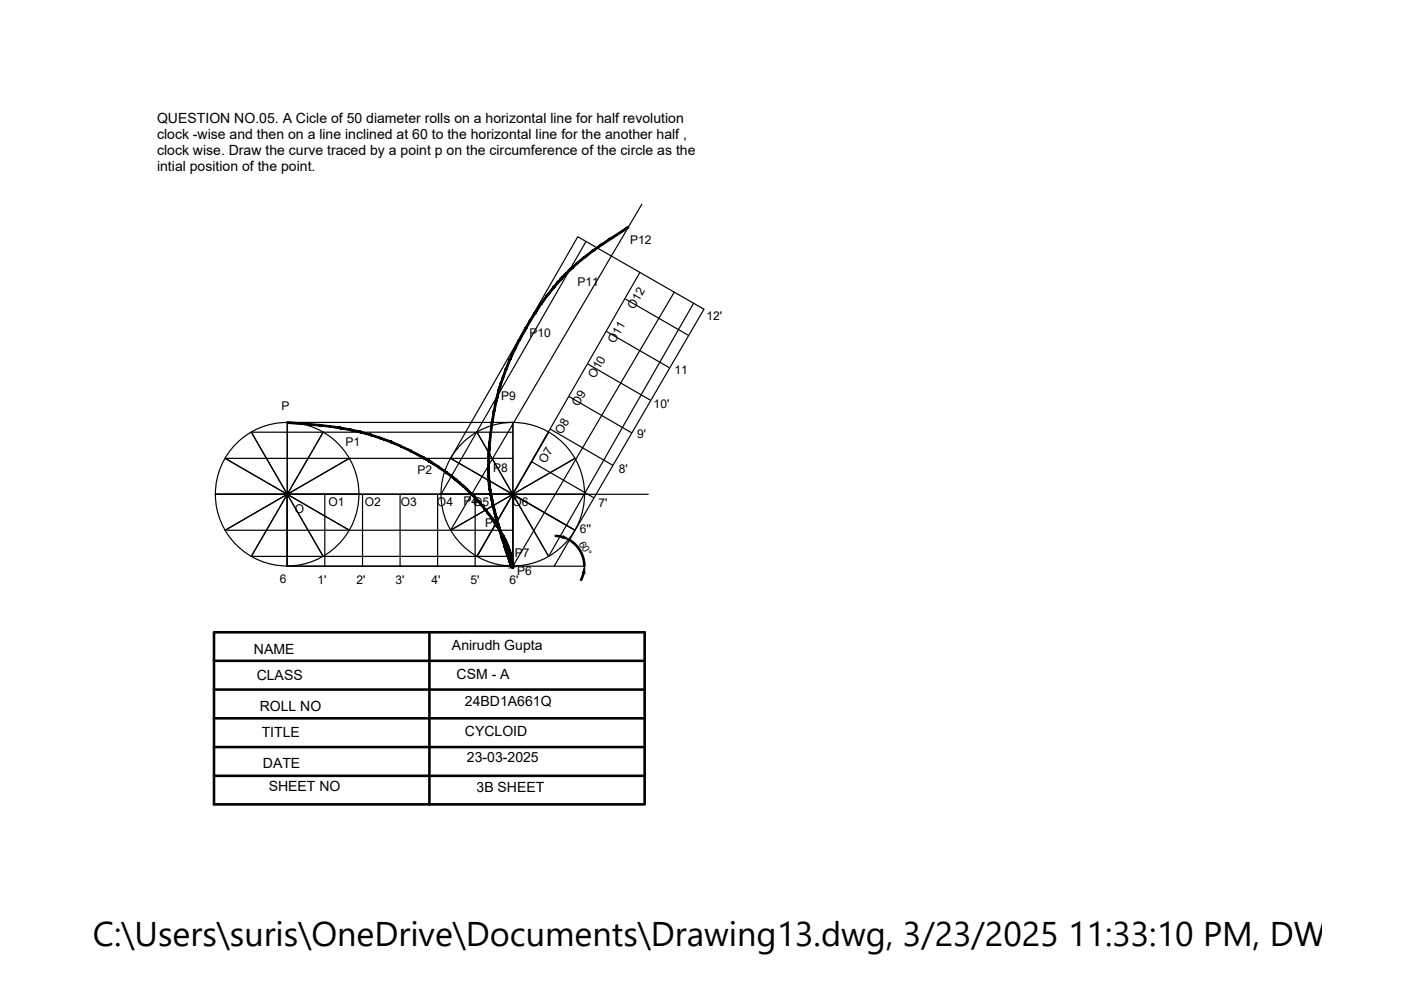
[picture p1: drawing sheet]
<svg xmlns="http://www.w3.org/2000/svg" width="297mm" height="210mm" viewBox="0 0 297 210" stroke-linecap="round" stroke-linejoin="round" font-family="sans-serif">
<!-- layer: 0 -->
<g fill="none" stroke="#000" stroke-width=".25">
<path d="M124.2 51.2l-30.7 53.6M135.7 57.8l-34.6 60.2 15.2-26.4M136.1 43.3l-40.6 69.1 26.4-15.2M124.7 77.2l13.2 7.6M128.6 70.3l13.2 7.6M132.6 63.4l13.2 7.6M142.9 62l-34.2 58M147.1 64.3l-30.8 53.7-15.2-26.4 15.2 26.4M60.9 89.6v30.4M68.5 91.6l-15.2 26.4h55.4M74.1 97.2l-26.4 15.2h61M108.7 97.2h-61l26.4 15.2"/>
<path d="M108.7 91.6h-55.4l15.2 26.4M112.7 97.9l13.2 7.6M116.7 91l13.2 7.6M120.7 84.1l13.1 7.6M60.9 104.8v15.2h63M68.9 104.8v15.2M76.9 104.8v15.2M84.8 104.8v15.2M92.8 104.8v15.2M100.7 104.8v15.2M108.7 104.7l-63 .1h91.7M60.9 120v-30.4h47.8v30.4"/>
<path d="M60.9 120h47.8M108.7 120v-15.2l13.2 7.6-26.4-15.2 27-47 26.8 15.4-31.8 54.4"/>
<circle cx="60.9" cy="104.8" r="15.2"/>
<circle cx="108.7" cy="104.8" r="15.2"/>
</g>
<g fill="#000" stroke="#000" stroke-width=".21">
<path d="M119.5 113.6l1.3 .9-1.6-.4zM108.7 120.3h.2l-.1 .2zM108.6 120.1l.1 .2zM108.7 120.3l.1 .2h-.2zM108.6 120.1h.1v.2zM108.5 120.4l.2-.1-.1 .2zM108.7 120.1v.2zM123.9 120l.1 1.6-.5-.1z"/>
<path d="M60.9 89.4v.4h4.5zM60.9 89.8h4.5v.3zM65.4 89.8v.3l2.3-.1zM65.4 90.1l2.3-.1-.1 .3zM67.7 90l-.1 .3 2.3-.1zM67.6 90.3l2.3-.1v.4zM69.9 90.2v.4l2.3-.1zM69.9 90.6l2.3-.1-.1 .4zM72.2 90.5l-.1 .4 2.3 .1zM72.1 90.9l2.3 .1-.1 .3zM74.4 91l-.1 .3 2.2 .1zM74.3 91.3l2.2 .1-.1 .4zM76.5 91.4l-.1 .4 2.3 .3zM76.4 91.8l2.3 .3-.1 .3zM78.7 92.1l-.1 .3 2.3 .4zM78.6 92.4l2.3 .4-.1 .3zM80.9 92.8l-.1 .3 2.2 .4zM80.8 93.1l2.2 .4-.1 .4zM83 93.5l-.1 .4 2.2 .6zM82.9 93.9l2.2 .6-.2 .3zM85.1 94.5l-.2 .3 2.3 .6zM84.9 94.8l2.3 .6-.2 .3zM87.2 95.4l-.2 .3 3.1 1.3zM87 95.7l3.1 1.3-.2 .4zM90.1 97l-.2 .4 1.2 .2zM89.9 97.4l1.2 .2-.2 .3zM91.1 97.6l-.2 .3 2.1 .9zM90.9 97.9l2.1 .9-.2 .3zM93 98.8l-.2 .3 2.1 1zM92.8 99.1l2.1 1-.3 .3zM94.9 100.1l-.3 .3 1.2 .4zM94.6 100.4l1.2 .4-.2 .3zM95.8 100.8l-.2 .3 1.1 .4zM95.6 101.1l1.1 .4-.3 .3zM96.7 101.5l-.3 .3 1.1 .4zM96.4 101.8l1.1 .4-.2 .3zM97.5 102.2l-.2 .3 1.1 .5zM97.3 102.5l1.1 .5-.2 .2zM98.2 103.2l1 .5-.8-.7zM98.2 103.2l1 .5-.2 .3zM99.2 103.7l-.2 .3 1.1 .7zM99 104l1.1 .7-.2 .2zM100.1 104.7l-.2 .2 .9 .5zM99.9 104.9l.9 .5-.2 .2zM100.6 105.6l1 .6-.8-.8zM100.6 105.6l1 .6-.3 .3zM101.3 106.5l1 .6-.7-.9zM101.3 106.5l1 .6-.2 .2zM102.1 107.3l1 .7-.8-.9zM102.1 107.3l1 .7-.3 .2zM103.1 108l-.3 .2 1 .7zM102.8 108.2l1 .7-.3 .2zM103.5 109.1l1 .7-.7-.9zM103.5 109.1l1 .7-.3 .2zM104.2 110l.9 .7-.6-.9zM104.2 110l.9 .7-.3 .2zM104.8 110.9l.9 .8-.6-1zM104.8 110.9l.9 .8-.3 .1zM105.4 111.8l.7 .5-.4-.6zM105.4 111.8l.7 .5-.3 .2zM105.8 112.5l1 1-.7-1.2zM105.8 112.5l1 1-.3 .2zM106.5 113.7l.8 .8-.5-1zM106.5 113.7l.8 .8-.3 .1zM107 114.6l.8 .9-.5-1zM107 114.6l.8 .9-.4 .1zM107.4 115.6l.7 1-.3-1.1zM107.4 115.6l.7 1-.3 .1zM107.8 116.7l.6 .5-.3-.6zM107.8 116.7l.6 .5h-.4zM108 117.2l.5 .7-.1-.7zM108 117.2l.5 .7-.3 .1zM108.2 118l.5 .4-.2-.5zM108.2 118l.5 .4-.4 .1zM108.3 118.5l.5 .6-.1-.7zM108.3 118.5l.5 .6h-.4zM108.4 119.1l.4 .3v-.3zM108.4 119.1l.4 .3h-.4zM108.4 119.4l.5 .2-.1-.2zM108.4 119.4l.5 .2-.4 .1z"/>
<path d="M105 109.7l.2 .7 .3-.1zM105 109.7l.4-.1 .1 .7zM104.8 109l.2 .7 .4-.1zM104.8 109l.4-.1 .2 .7zM104.6 108.3l.2 .7 .4-.1zM104.6 108.3l.4-.1 .2 .7zM104.5 107.7l.1 .6 .4-.1zM104.5 107.7l.3-.1 .2 .6zM104.3 107.1l.2 .6 .3-.1zM104.3 107.1l.4-.1 .1 .6zM104.1 105.9l.2 1.2 .4-.1zM104.1 105.9h.4l.2 1.1zM103.9 104.9l.2 1h.4zM103.9 104.9l.4-.1 .2 1.1zM103.7 103.9l.2 1 .4-.1zM103.7 103.9l.4-.1 .2 1zM103.6 102.9l.1 1 .4-.1zM103.6 102.9h.4l.1 .9zM103.5 102l.1 .9h.4zM103.5 102h.4l.1 .9zM103.4 101.1l.1 .9h.4zM103.4 101.1l.4-.1 .1 1zM103.4 100.1v1l.4-.1zM103.4 100.1h.3l.1 .9zM103.4 99.2v.9h.3zM103.4 99.2h.3v.9zM103.4 98.7v.5h.3zM103.4 98.7h.3v.5zM103.4 97.2v1.5h.3zM103.4 97.2h.4l-.1 1.5zM103.5 96.2l-.1 1h.4zM103.5 96.2h.3v1zM103.5 95.1v1.1h.3zM103.5 95.1h.4l-.1 1.1zM103.6 94l-.1 1.1h.4zM103.6 94h.4l-.1 1.1zM103.9 91.7l-.3 2.3h.4zM103.9 91.7l.3 .1-.2 2.2zM104.2 89.4l-.3 2.3 .3 .1zM104.2 89.4l.3 .1-.3 2.3zM104.6 87.1l-.4 2.3 .3 .1zM104.6 87.1l.3 .1-.4 2.3zM105.1 84.7l-.5 2.4 .3 .1zM105.1 84.7l.3 .1-.5 2.4zM105.3 83.9l-.2 .8 .3 .1zM105.3 83.9l.3 .1-.2 .8zM105.6 82.5l-.3 1.4 .3 .1zM105.6 82.5l.4 .1-.4 1.4zM106 81.4l-.4 1.1 .4 .1zM106 81.4l.3 .1-.3 1.1zM106.4 80.3l-.4 1.1 .3 .1zM106.4 80.3l.3 .1-.4 1.1zM107.1 78.2l-.7 2.1 .3 .1zM107.1 78.2l.4 .1-.8 2.1zM108 76.1l-.9 2.1 .4 .1zM108 76.1l.3 .1-.8 2.1zM108.9 74l-.9 2.1 .3 .1zM108.9 74l.3 .2-.9 2zM109.9 72l-1 2 .3 .2zM109.9 72l.4 .2-1.1 2zM111.3 69.5l-1.4 2.5 .4 .2zM111.3 69.5l.4 .2-1.4 2.5zM112.1 68.1l-.8 1.4 .4 .2zM112.1 68.1l.3 .2-.7 1.4zM113.3 66.2l-1.2 1.9 .3 .2zM113.3 66.2l.4 .2-1.3 1.9zM114.6 64.3l-1.3 1.9 .4 .2zM114.6 64.3l.3 .2-1.2 1.9zM115.9 62.5l-1.3 1.8 .3 .2zM115.9 62.5l.3 .2-1.3 1.8zM117.3 60.7l-1.4 1.8 .3 .2zM117.3 60.7l.3 .2-1.4 1.8zM118.1 59.8l-.8 .9 .3 .2zM118.1 59.8l.2 .3-.7 .8zM118.8 59l-.7 .8 .2 .3zM118.8 59l.3 .3-.8 .8zM119.6 58.2l-.8 .8 .3 .3zM119.6 58.2l.3 .2-.8 .9zM119.6 58.2l.3 .2 .7-1.3zM120.6 57.1l.3 .3-1 1zM120.6 57.1l.3 .3 .3-.8zM121.2 56.6l.3 .3-.6 .5zM121.2 56.6l.3 .3 .6-1zM122.1 55.9l.2 .2-.8 .8zM122.1 55.9l.2 .2 1.5-1.7zM123.8 54.4l.2 .3-1.7 1.4zM123.8 54.4l.2 .3 1.6-1.7zM125.6 53l.2 .3-1.8 1.4zM125.6 53l.2 .3 1.6-1.5zM125.8 53.3l1.6-1.5 .2 .3zM127.4 51.8l.2 .3 1.7-1.6zM127.6 52.1l1.7-1.6 .2 .3zM129.3 50.5l.2 .3 3.6-2.8zM129.5 50.8l3.6-2.8 .2 .3z"/>
<path d="M105.8 112.5l3.1 7.5-2.8-7.7zM105.8 112.5l3.1 7.5h-.4zM108.5 120l.4 .2v-.2zM108.5 120l.4 .2h-.4zM108.5 120.2l.4 .1v-.1zM108.5 120.2l.4 .1z"/>
<path d="M105.8 112.5l2.7 7.2 .4-.1zM105.8 112.5l.3-.2 2.8 7.3z"/>
<path d="M108.4 120.3l.1 .1 .3-.2zM108.4 120.3l.4-.1zM108.4 120.1v.2l.3-.2zM108.4 120.1h.3zM108.3 120l.1 .1 .3-.1zM108.3 120l.3-.2 .1 .2zM108.2 119.8l.1 .2 .3-.2zM108.2 119.8l.3-.1 .1 .1zM108.1 119.6l.1 .2 .3-.1zM108.1 119.6l.3-.1 .1 .2zM108 119.3l.1 .3 .3-.1zM108 119.3l.4-.1v.3zM107.9 119.1l.1 .2 .4-.1zM107.9 119.1l.3-.2 .2 .3zM107.7 118.4l.2 .7 .3-.2zM107.7 118.4l.3-.1 .2 .6zM107.4 117.7l.3 .7 .3-.1zM107.4 117.7l.4-.1 .2 .7zM107.2 117l.2 .7 .4-.1zM107.2 117l.3-.1 .3 .7zM106.9 116.1l.3 .9 .3-.1zM106.9 116.1l.4-.1 .2 .9zM106.4 114.5l.5 1.6 .4-.1zM106.4 114.5l.4-.2 .5 1.7zM105.9 112.7l.5 1.8 .4-.2zM105.9 112.7l.3-.1 .6 1.7zM105.6 111.9l.3 .8 .3-.1zM105.6 111.9l.4-.1 .2 .8zM105.4 111.1l.2 .8 .4-.1zM105.4 111.1l.3-.1 .3 .8zM105.2 110.4l.2 .7 .3-.1zM105.2 110.4l.3-.1 .2 .7z"/>
</g>
<path d="M117.8 113.6l1.5 .3M120.7 114.5a6.4 6.4 0 0 1 3.2 5.5M45.4 134.1h91.3v36.4h-91.3zM91 134.1v36.4M123.7 121.5l-.5 1.5M45.4 140.1h91.3M45.4 146.2h91.3M45.4 152.3h91.3M45.4 158.4h91.3M45.4 164.5h91.3" fill="none" stroke="#000" stroke-width=".55"/>
<text font-size="7.3" x="19.7" y="200.6">C:\Users\suris\OneDrive\Documents\Drawing13.dwg, 3/23/2025 11:33:10 PM, DWG To</text>
<g font-size="3">
<text x="33.3" y="26">QUESTION NO.05. A Cicle of 50 diameter rolls on a horizontal line for half revolution</text>
<text x="33.3" y="29.4">clock -wise and then on a line inclined at 60 to the horizontal line for the another half ,</text>
<text x="33.3" y="32.8">clock wise. Draw the curve traced by a point p on the circumference of the circle as the</text>
<text x="33.3" y="36.2">intial position of the point.</text>
<text x="95.8" y="137.9">Anirudh Gupta</text>
<text x="53.8" y="138.7">NAME</text>
<text x="96.8" y="144">CSM - A</text>
<text x="54.4" y="144.3">CLASS</text>
<text x="98.6" y="149.8">24BD1A661Q</text>
<text x="55.1" y="150.8">ROLL NO</text>
<text x="55.5" y="156.3">TITLE</text>
<text x="98.6" y="156.1">CYCLOID</text>
<text x="99" y="161.6">23-03-2025</text>
<text x="55.7" y="162.8">DATE</text>
<text x="57" y="167.8">SHEET NO</text>
<text x="101" y="168">3B SHEET</text>
</g>
<g font-size="2.6">
<text x="133.6" y="51.7">P12</text>
<text x="122.5" y="60.6">P11</text>
<text x="134.4" y="65.8" transform="rotate(-60 134.4 65.8)">O12</text>
<text x="112.3" y="71.4">P10</text>
<text x="149.8" y="67.9">12'</text>
<text x="130.3" y="73" transform="rotate(-60 130.3 73)">O11</text>
<text x="126.1" y="80.3" transform="rotate(-60 126.1 80.3)">O10</text>
<text x="143" y="79.4">11</text>
<text x="59.7" y="86.9">P</text>
<text x="106.3" y="84.8">P9</text>
<text x="122.6" y="86.3" transform="rotate(-60 122.6 86.3)">O9</text>
<text x="138.6" y="86.5">10'</text>
<text x="73.3" y="94.5">P1</text>
<text x="119.2" y="92.3" transform="rotate(-60 119.2 92.3)">O8</text>
<text x="135.1" y="92.8">9'</text>
<text x="88.5" y="100.4">P2</text>
<text x="104.5" y="100">P8</text>
<text x="115.7" y="98.3" transform="rotate(-60 115.7 98.3)">O7</text>
<text x="131.2" y="100.2">8'</text>
<text x="69.7" y="107.3">O1</text>
<text x="77.3" y="107.3">O2</text>
<text x="85" y="107.3">O3</text>
<text x="92.6" y="107.3">O4</text>
<text x="98.2" y="107.1">P4O5</text>
<text x="108.7" y="107.3">O6</text>
<text x="126.9" y="107.5">7'</text>
<text x="62.5" y="108.7">O</text>
<text x="102.9" y="111.7">P5</text>
<text x="122.9" y="113.1">6''</text>
<text x="109.1" y="118.1">P7</text>
<text x="59.3" y="123.6">6</text>
<text x="67.3" y="123.9">1'</text>
<text x="75.6" y="123.9">2'</text>
<text x="83.9" y="123.9">3'</text>
<text x="91.5" y="123.9">4'</text>
<text x="99.7" y="123.9">5'</text>
<text x="108" y="123.9">6'</text>
<text x="109.6" y="122">P6</text>
</g>
<text font-size="2.1" x="122.7" y="115.3" transform="rotate(60 122.7 115.3)">60°</text>
</svg>
